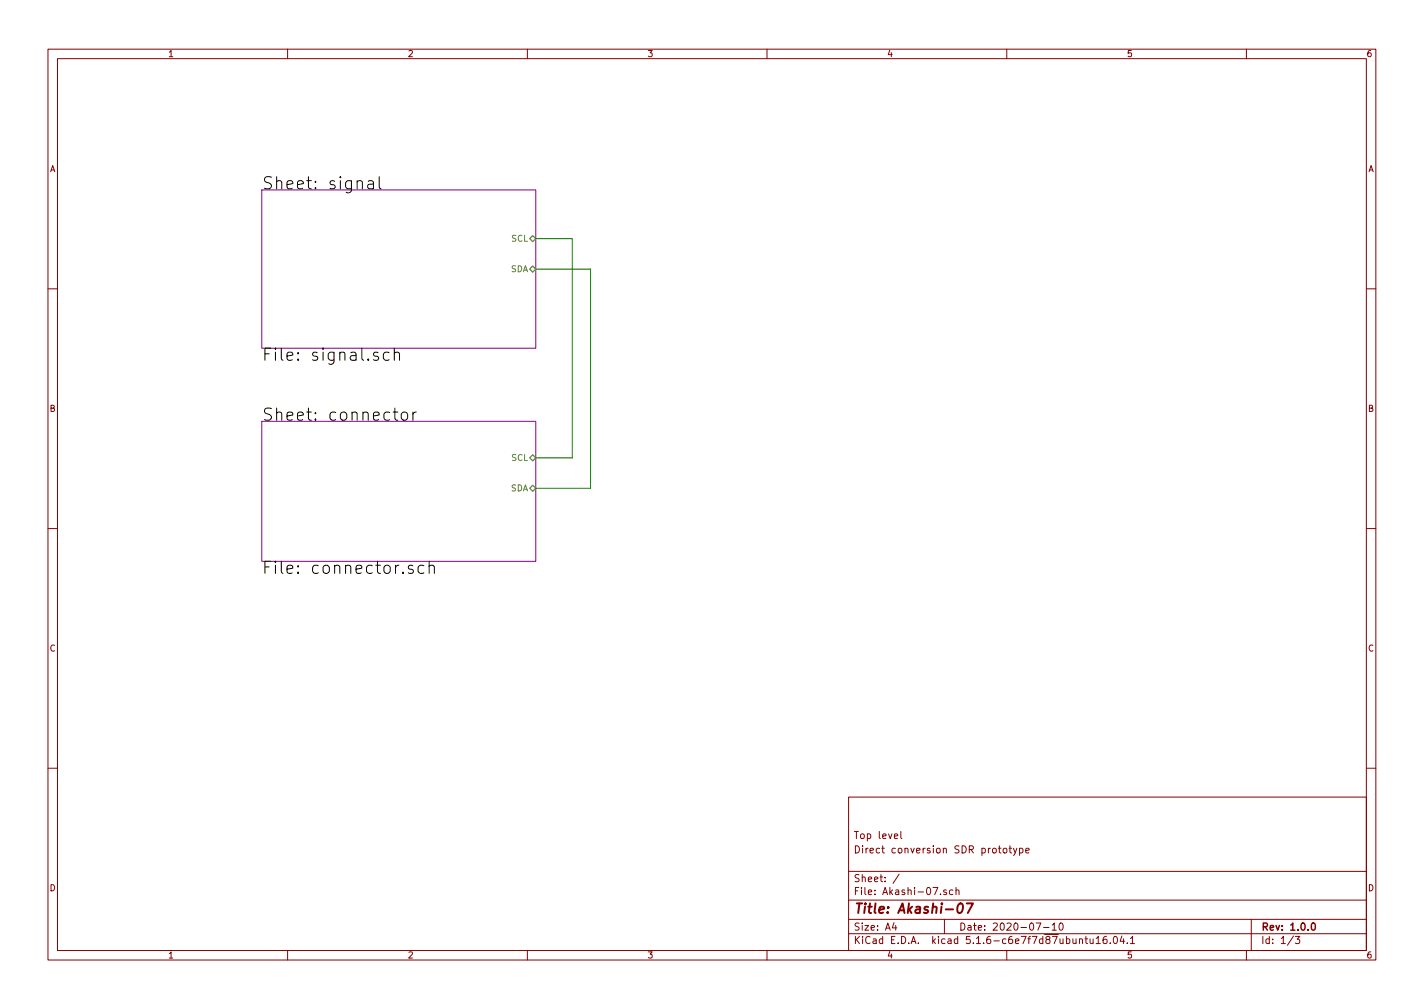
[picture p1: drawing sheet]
EESchema Schematic File Version 4
EELAYER 30 0
EELAYER END
$Descr A4 11693 8268
encoding utf-8
Sheet 1 3
Title "Akashi-07"
Date "2020-07-10"
Rev "1.0.0"
Comp ""
Comment1 "Direct conversion SDR prototype"
Comment2 "Top level"
Comment3 ""
Comment4 ""
$EndDescr
$Sheet
S 2150 1550 2250 1300
U 5F09EE5F
F0 "signal" 100
F1 "signal.sch" 100
F2 "SCL" B R 4400 1950 50 
F3 "SDA" B R 4400 2200 50 
$EndSheet
$Sheet
S 2150 3450 2250 1150
U 5F0E7241
F0 "connector" 100
F1 "connector.sch" 100
F2 "SCL" B R 4400 3750 50 
F3 "SDA" B R 4400 4000 50 
$EndSheet
Wire Wire Line
	4400 1950 4700 1950
Wire Wire Line
	4700 1950 4700 3750
Wire Wire Line
	4700 3750 4400 3750
Wire Wire Line
	4400 2200 4850 2200
Wire Wire Line
	4850 2200 4850 4000
Wire Wire Line
	4850 4000 4400 4000
$EndSCHEMATC
